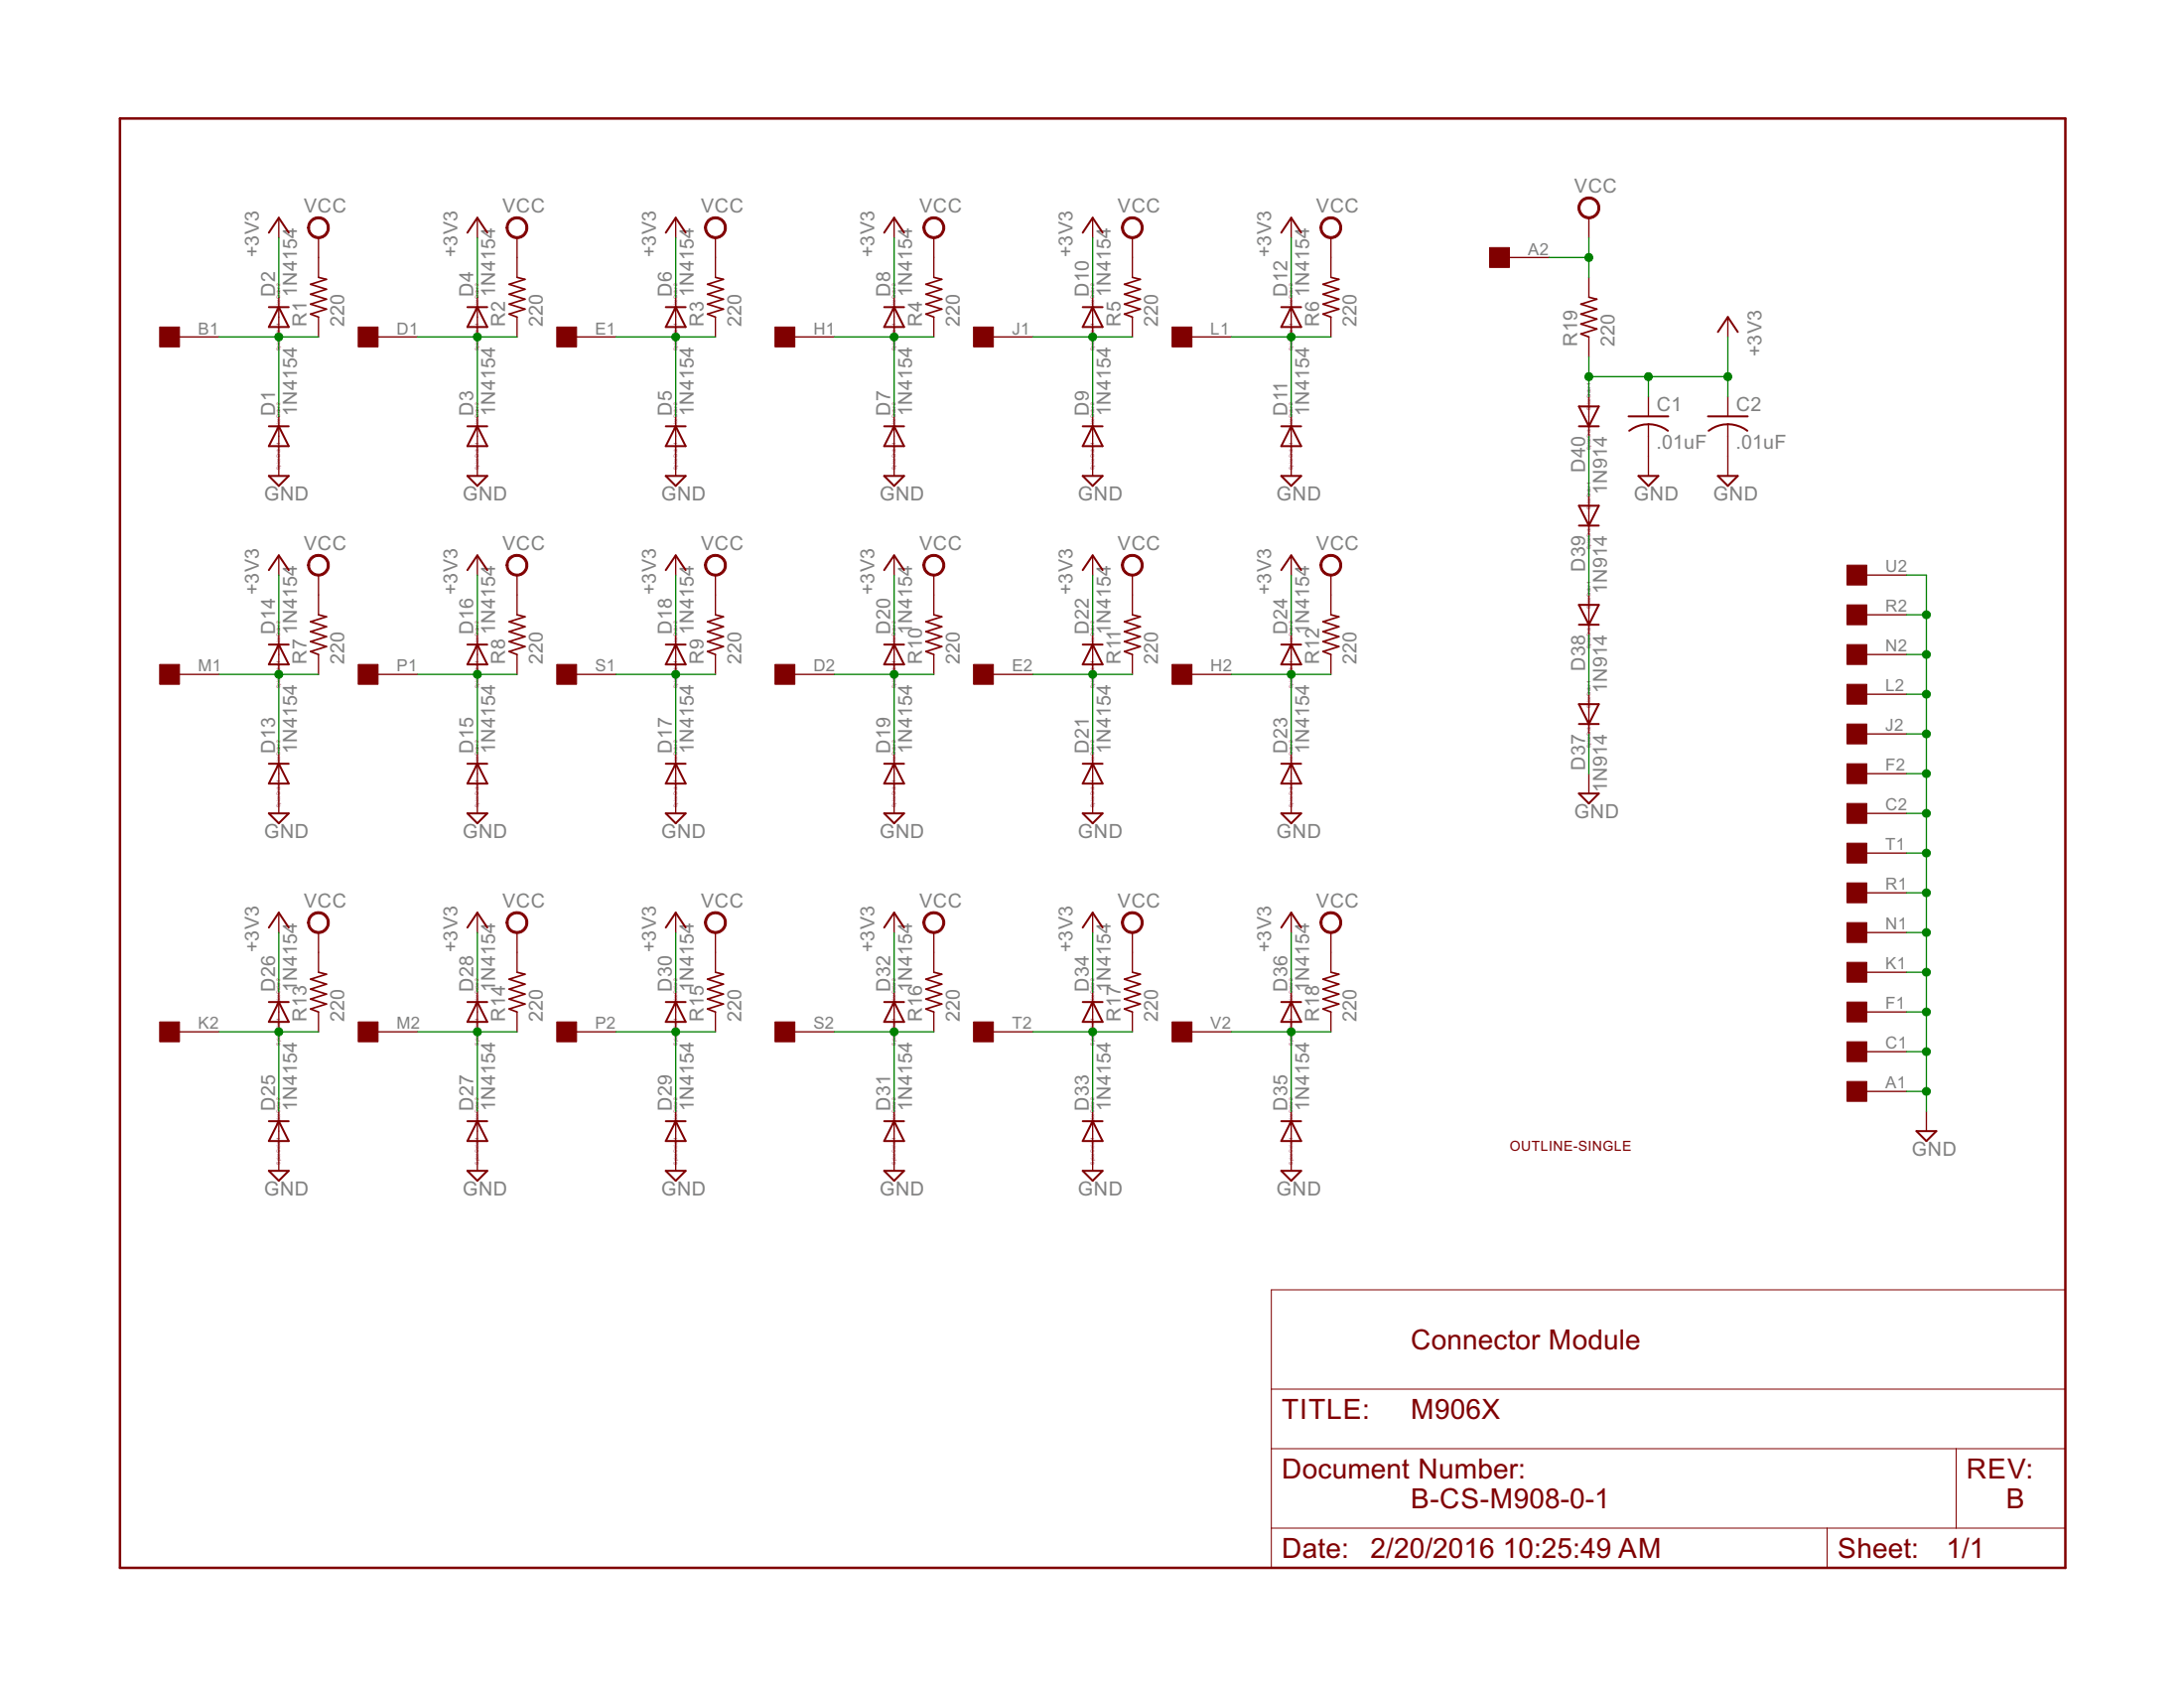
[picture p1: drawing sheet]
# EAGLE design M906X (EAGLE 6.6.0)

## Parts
C1  .01uF  C-US050-025X075  [C050-025X075]
C2  .01uF  C-US050-025X075  [C050-025X075]
D1  1N4154  1N4148DO35-10  [DO35-10]
D2  1N4154  1N4148DO35-10  [DO35-10]
D3  1N4154  1N4148DO35-10  [DO35-10]
D4  1N4154  1N4148DO35-10  [DO35-10]
D5  1N4154  1N4148DO35-10  [DO35-10]
D6  1N4154  1N4148DO35-10  [DO35-10]
D7  1N4154  1N4148DO35-10  [DO35-10]
D8  1N4154  1N4148DO35-10  [DO35-10]
D9  1N4154  1N4148DO35-10  [DO35-10]
D10  1N4154  1N4148DO35-10  [DO35-10]
D11  1N4154  1N4148DO35-10  [DO35-10]
D12  1N4154  1N4148DO35-10  [DO35-10]
D13  1N4154  1N4148DO35-10  [DO35-10]
D14  1N4154  1N4148DO35-10  [DO35-10]
D15  1N4154  1N4148DO35-10  [DO35-10]
D16  1N4154  1N4148DO35-10  [DO35-10]
D17  1N4154  1N4148DO35-10  [DO35-10]
D18  1N4154  1N4148DO35-10  [DO35-10]
D19  1N4154  1N4148DO35-10  [DO35-10]
D20  1N4154  1N4148DO35-10  [DO35-10]
D21  1N4154  1N4148DO35-10  [DO35-10]
D22  1N4154  1N4148DO35-10  [DO35-10]
D23  1N4154  1N4148DO35-10  [DO35-10]
D24  1N4154  1N4148DO35-10  [DO35-10]
D25  1N4154  1N4148DO35-10  [DO35-10]
D26  1N4154  1N4148DO35-10  [DO35-10]
D27  1N4154  1N4148DO35-10  [DO35-10]
D28  1N4154  1N4148DO35-10  [DO35-10]
D29  1N4154  1N4148DO35-10  [DO35-10]
D30  1N4154  1N4148DO35-10  [DO35-10]
D31  1N4154  1N4148DO35-10  [DO35-10]
D32  1N4154  1N4148DO35-10  [DO35-10]
D33  1N4154  1N4148DO35-10  [DO35-10]
D34  1N4154  1N4148DO35-10  [DO35-10]
D35  1N4154  1N4148DO35-10  [DO35-10]
D36  1N4154  1N4148DO35-10  [DO35-10]
D37  1N914  1N4148DO35-10  [DO35-10]
D38  1N914  1N4148DO35-10  [DO35-10]
D39  1N914  1N4148DO35-10  [DO35-10]
D40  1N914  1N4148DO35-10  [DO35-10]
R1  220  R-US_0207/10  [0207/10]
R2  220  R-US_0207/10  [0207/10]
R3  220  R-US_0207/10  [0207/10]
R4  220  R-US_0207/10  [0207/10]
R5  220  R-US_0207/10  [0207/10]
R6  220  R-US_0207/10  [0207/10]
R7  220  R-US_0207/10  [0207/10]
R8  220  R-US_0207/10  [0207/10]
R9  220  R-US_0207/10  [0207/10]
R10  220  R-US_0207/10  [0207/10]
R11  220  R-US_0207/10  [0207/10]
R12  220  R-US_0207/10  [0207/10]
R13  220  R-US_0207/10  [0207/10]
R14  220  R-US_0207/10  [0207/10]
R15  220  R-US_0207/10  [0207/10]
R16  220  R-US_0207/10  [0207/10]
R17  220  R-US_0207/10  [0207/10]
R18  220  R-US_0207/10  [0207/10]
R19  220  R-US_0207/10  [0207/10]
U$1  SINGLE  [EDGE-CON2]
U$2  OUTLINE-SINGLE  [SINGLE]

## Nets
+3V3: C1.1 C2.1 D2.C D4.C D6.C D8.C D10.C D12.C D14.C D16.C D18.C D20.C D22.C D24.C D26.C D28.C D30.C D32.C D34.C D36.C D40.A R19.1
GND: C1.2 C2.2 D1.A D3.A D5.A D7.A D9.A D11.A D13.A D15.A D17.A D19.A D21.A D23.A D25.A D27.A D29.A D31.A D33.A D35.A D37.C U$1.A1 U$1.C1 U$1.C2 U$1.F1 U$1.F2 U$1.J2 U$1.K1 U$1.L2 U$1.N1 U$1.N2 U$1.R1 U$1.R2 U$1.T1 U$1.U2
N$1: D1.C D2.A R1.1 U$1.B1
N$2: D37.A D38.C
N$3: D38.A D39.C
N$4: D3.C D4.A R2.1 U$1.D1
N$5: D39.A D40.C
N$6: D5.C D6.A R3.1 U$1.E1
N$7: D7.C D8.A R4.1 U$1.H1
N$8: D9.C D10.A R5.1 U$1.J1
N$9: D11.C D12.A R6.1 U$1.L1
N$10: D13.C D14.A R7.1 U$1.M1
N$11: D15.C D16.A R8.1 U$1.P1
N$12: D17.C D18.A R9.1 U$1.S1
N$13: D19.C D20.A R10.1 U$1.D2
N$14: D21.C D22.A R11.1 U$1.E2
N$15: D23.C D24.A R12.1 U$1.H2
N$16: D25.C D26.A R13.1 U$1.K2
N$17: D27.C D28.A R14.1 U$1.M2
N$18: D29.C D30.A R15.1 U$1.P2
N$19: D31.C D32.A R16.1 U$1.S2
N$20: D33.C D34.A R17.1 U$1.T2
N$21: D35.C D36.A R18.1 U$1.V2
VCC: R1.2 R2.2 R3.2 R4.2 R5.2 R6.2 R7.2 R8.2 R9.2 R10.2 R11.2 R12.2 R13.2 R14.2 R15.2 R16.2 R17.2 R18.2 R19.2 U$1.A2
Unconnected: U$1.B2 U$1.U1 U$1.V1

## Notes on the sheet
- Connector Module
- B-CS-M908-0-1 | B
